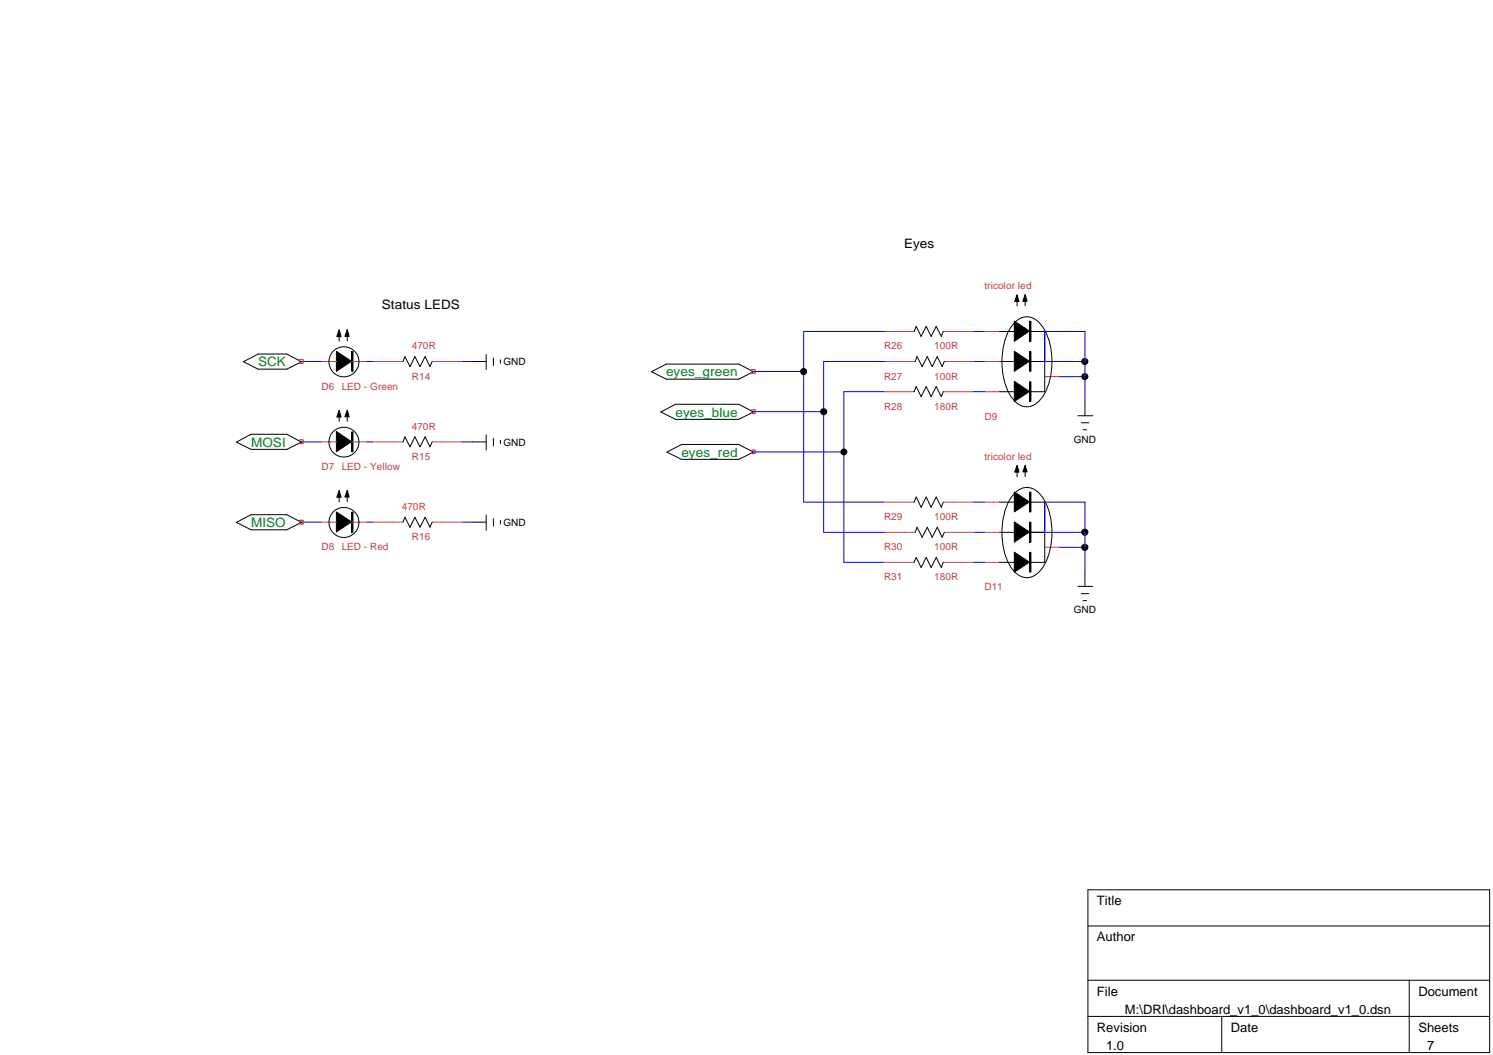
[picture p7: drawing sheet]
<svg xmlns="http://www.w3.org/2000/svg" width="297mm" height="210mm" viewBox="0 0 297 210" stroke-linecap="round" stroke-linejoin="round" font-family="sans-serif">
<path d="M70.1 69.9v4M205 63.9v4M205 69.9v4M205 75.9v4M70.1 85.9v4M205 97.9v4M70.1 101.9v4M205 103.9v4M205 109.9v3.9" fill="none" stroke="#000" stroke-width=".25"/>
<g fill="none" stroke="#000" stroke-width=".2">
<path d="M202.3 58.6l.4 1.4h-.8zM202.3 59.6v1.3M204 58.6l.3 1.3h-.8zM204 59.6v1.2M48.4 72l2.9-1.6h5.8l2.9 1.6-2.9 1.4h-5.8zM66.9 69.9l3 2-3 2zM67.5 65.6l.4 1.4h-.9zM67.5 66.6v1.3M69.1 65.6l.4 1.3h-.9zM69.1 66.6v1.2M70 69.9h.2v4h-.2zM80.2 71.9l.4-.9 1 1.9 .9-1.9 1.1 1.9 1-1.9 1 1.9 .4-1"/>
<path d="M93.9 71.9h2.8M96.7 70.5v3M98.2 71.2v1.5M99.6 71.6v.7M129.6 74l2.9-1.6h14.5l2.9 1.6-2.9 1.4h-14.5zM181.9 66l.4-1.1 1 2 1-2 .9 2 1.1-2 1 2 .4-.9M181.9 77.9l.4-1 1 2 1-2 .9 2 1.1-2 1 2 .4-1M182.1 71.9l.4-.9 1 1.9 1-1.9 1 1.9 1-1.9 .9 1.9 .5-1M198.8 71.9h3M198.8 77.9h3M198.8 66h3M201.6 64.5a3.3 3.3 0 0 1 5.4 0 13.6 13.6 0 0 1 1.5 12.4 5.9 5.9 0 0 1-3.5 3.9 3.7 3.7 0 0 1-4-2.1 14.3 14.3 0 0 1 0-13.5z"/>
<path d="M201.8 69.9l3 2-3 2zM201.8 75.9l3 2-3 2zM201.8 63.9l3 2-3 2zM204.8 69.9h.3v4h-.3zM204.8 75.9h.3v4h-.3zM204.8 63.9h.3v4h-.3zM204.8 66h3.1v5.9h-3.1h3.1v6h-3.1M215.9 79.9v2.8M47 88l2.9-1.6h7.2l2.9 1.6-2.9 1.4h-7.2zM66.9 85.9l3 2-3 2zM67.5 81.6l.4 1.4h-.9zM67.5 97.6l.4 1.3h-.9z"/>
<path d="M67.5 82.6v1.3M67.5 98.6v1.3M69.1 81.6l.4 1.3h-.9zM69.1 97.6l.4 1.3h-.9zM69.1 82.6v1.2M69.1 98.6v1.2M70 85.9h.2v4h-.2zM80.2 87.9l.4-1 1 2 .9-2 1.1 2 1-2 1 2 .4-1M93.9 87.9h2.8M96.7 86.5v3M98.2 87.2v1.5M99.6 87.6v.7"/>
<path d="M131.5 82l2.9-1.6h12.6l2.9 1.6-2.9 1.4h-12.6zM132.7 90l2.9-1.6h11.4l2.9 1.6-2.9 1.4h-11.4zM181.9 99.9l.4-1 1 2 1-2 .9 2 1.1-2 1 2 .4-1M198.8 99.9h3M201.6 98.4a3.3 3.3 0 0 1 5.4 0 13.7 13.7 0 0 1 1.5 12.4 5.9 5.9 0 0 1-3.5 4 3.7 3.7 0 0 1-4-2.1 14.4 14.4 0 0 1 0-13.5zM201.8 97.9l3 2-3 2zM202.3 92.6l.4 1.3h-.8zM202.3 93.6v1.3M204 92.6l.3 1.3h-.8zM204 93.6v1.2M204.8 97.9h.3v4h-.3zM204.8 99.9h3.1v6h-3.1h3.1v6h-3.1"/>
<path d="M214.5 82.7h2.9M215.1 84.1h1.5M215.5 85.5h.7M47 103.9l2.9-1.5h7.2l2.9 1.5-2.9 1.5h-7.2zM66.9 101.9l3 1.9-3 2zM70 101.9h.2v4h-.2zM80.2 103.9l.4-1 1 2 .9-2 1.1 2 1-2 1 2 .4-1M93.9 103.9h2.8M96.7 102.5v3M98.2 103.2v1.5M99.6 103.5v.8M181.9 111.9l.4-1 1 2 1-2 .9 2 1.1-2 1 2 .4-1"/>
<path d="M182.1 105.9l.4-1 1 2 1-2 1 2 1-2 .9 2 .5-1M198.8 111.9h3M198.8 105.9h3M201.8 103.8l3 2-3 2.1zM201.8 109.9l3 1.9-3 2zM204.8 103.9h.3v4h-.3zM204.8 109.9h.3v3.9h-.3zM214.5 116.7h2.9M215.1 118.1h1.5M215.5 119.5h.7M215.9 113.9v2.8M216.4 177h80v32.4h-80z"/>
<path d="M216.4 184.2h80M216.4 195h80M280.4 195v14.4M216.4 202.2h80M243.1 202.2v7.2"/>
<circle cx="68.4" cy="72" r="2.99"/>
<circle cx="159.9" cy="73.9" r=".6"/>
<circle cx="215.8" cy="74.9" r=".61"/>
<circle cx="215.8" cy="71.9" r=".61"/>
<circle cx="68.4" cy="88" r="2.98"/>
<circle cx="163.9" cy="81.9" r=".61"/>
<circle cx="167.9" cy="89.9" r=".59"/>
<circle cx="68.4" cy="103.9" r="2.99"/>
<circle cx="215.8" cy="105.9" r=".62"/>
<circle cx="215.8" cy="108.9" r=".62"/>
</g>
<g fill="#000">
<path d="M202.3 58.6l.4 1.4h-.8zM204 58.6l.3 1.3h-.8zM67.5 65.6l.4 1.4h-.9zM69.1 65.6l.4 1.3h-.9zM66.9 69.9l3 2-3 2zM201.8 69.9l3 2-3 2zM201.8 75.9l3 2-3 2zM201.8 63.9l3 2-3 2zM67.5 81.6l.4 1.4h-.9zM67.5 97.6l.4 1.3h-.9zM69.1 81.6l.4 1.3h-.9zM69.1 97.6l.4 1.3h-.9z"/>
<path d="M66.9 85.9l3 2-3 2zM202.3 92.6l.4 1.3h-.8zM204 92.6l.3 1.3h-.8zM201.8 97.9l3 2-3 2zM66.9 101.9l3 1.9-3 2zM201.8 103.8l3 2-3 2.1zM201.8 109.9l3 1.9-3 2z"/>
<circle cx="159.9" cy="73.9" r=".6"/>
<circle cx="215.8" cy="74.9" r=".61"/>
<circle cx="215.8" cy="71.9" r=".61"/>
<circle cx="163.9" cy="81.9" r=".61"/>
<circle cx="167.9" cy="89.9" r=".59"/>
<circle cx="215.8" cy="105.9" r=".62"/>
<circle cx="215.8" cy="108.9" r=".62"/>
</g>
<g fill="none" stroke="#c04040" stroke-width=".2">
<path d="M64 71.9h3M70 71.9h3M74.2 71.9h6M86 71.9h5.9M175.9 77.9h6M175.9 66h6M176.1 71.9h6M187.7 77.9h6M187.7 66h6M187.9 71.9h5.9M195.9 71.9h2.9M195.9 77.9h2.9"/>
<path d="M195.9 66h2.9M207.9 74.9h3M64 87.9h3M70 87.9h3M74.2 87.9h6M86 87.9h5.9M175.9 99.9h6M187.7 99.9h6M195.9 99.9h2.9M64 103.9h3M70 103.9h3M74.2 103.9h6"/>
<path d="M86 103.9h5.9M175.9 111.9h6M176.1 105.9h6M187.7 111.9h6M187.9 105.9h5.9M195.9 111.9h2.9M195.9 105.9h2.9M207.9 108.9h3"/>
</g>
<g fill="none" stroke="#00f" stroke-width=".2">
<path d="M60 71.9h4M73 71.9h1.2M91.9 71.9h2M149.9 73.9h10M175.9 77.9h-8v34h8M175.9 66h-16v33.9h16M176.1 71.9h-12.2v34h12.2M193.7 66h2.2M193.7 77.9h2.2M193.8 71.9h2.1M210.9 74.9h5M215.9 71.9h-8v-5.9h8v13.9"/>
<path d="M60 87.9h4M73 87.9h1.2M91.9 87.9h2M149.9 89.9h18M149.9 81.9h14M193.7 99.9h2.2M60 103.9h4M73 103.9h1.2M91.9 103.9h2M193.7 111.9h2.2M193.8 105.9h2.1M210.9 108.9h5"/>
<path d="M215.9 105.9h-8v-6h8v14"/>
</g>
<path d="M59.6 71.5h.7v.8h-.7zM149.5 73.5h.7v.8h-.7zM59.6 87.5h.7v.8h-.7zM149.5 89.5h.7v.8h-.7zM149.5 81.5h.7v.8h-.7zM59.6 103.5h.7v.8h-.7z" fill="none" stroke="#f00" stroke-width=".2"/>
<g font-size="2.6">
<text x="179.9" y="49.4">Eyes</text>
<text x="76" y="61.4">Status LEDS</text>
<text x="218.2" y="180.1">Title</text>
<text x="218.2" y="187.3">Author</text>
<text x="218.2" y="198.1">File</text>
<text x="223.8" y="201.7">M:\DRI\dashboard_v1_0\dashboard_v1_0.dsn</text>
<text x="282.2" y="198.1">Document</text>
<text x="218.2" y="205.3">Revision</text>
<text x="220" y="208.9">1.0</text>
<text x="244.9" y="205.3">Date</text>
<text x="282.2" y="205.3">Sheets</text>
<text x="284" y="208.9">7</text>
</g>
<g font-size="2.6" fill="#008020">
<text x="51.3" y="72.9">SCK</text>
<text x="132.5" y="74.9">eyes_green</text>
<text x="134.4" y="82.9">eyes_blue</text>
<text x="50" y="88.9">MOSI</text>
<text x="135.6" y="90.8">eyes_red</text>
<text x="50" y="104.9">MISO</text>
</g>
<g font-size="2" fill="#c04040">
<text x="195.9" y="57.5">tricolor led</text>
<text x="82" y="69.5">470R</text>
<text x="175.9" y="69.5">R26</text>
<text x="185.9" y="69.5">100R</text>
<text x="64" y="77.5">D6</text>
<text x="68" y="77.5">LED - Green</text>
<text x="82" y="75.5">R14</text>
<text x="175.9" y="75.5">R27</text>
<text x="185.9" y="75.5">100R</text>
<text x="175.9" y="81.5">R28</text>
<text x="185.9" y="81.5">180R</text>
<text x="195.9" y="83.5">D9</text>
<text x="82" y="85.5">470R</text>
<text x="64" y="93.5">D7</text>
<text x="68" y="93.5">LED - Yellow</text>
<text x="82" y="91.5">R15</text>
<text x="195.9" y="91.5">tricolor led</text>
<text x="80" y="101.5">470R</text>
<text x="82" y="107.5">R16</text>
<text x="175.9" y="103.5">R29</text>
<text x="185.9" y="103.5">100R</text>
<text x="64" y="109.5">D8</text>
<text x="68" y="109.5">LED - Red</text>
<text x="175.9" y="109.5">R30</text>
<text x="185.9" y="109.5">100R</text>
<text x="175.9" y="115.5">R31</text>
<text x="185.9" y="115.5">180R</text>
<text x="195.9" y="117.5">D11</text>
</g>
<g font-size="2">
<text x="100.2" y="72.7">GND</text>
<text x="100.2" y="88.7">GND</text>
<text x="213.6" y="88.1">GND</text>
<text x="100.2" y="104.6">GND</text>
<text x="213.6" y="122">GND</text>
</g>
</svg>
